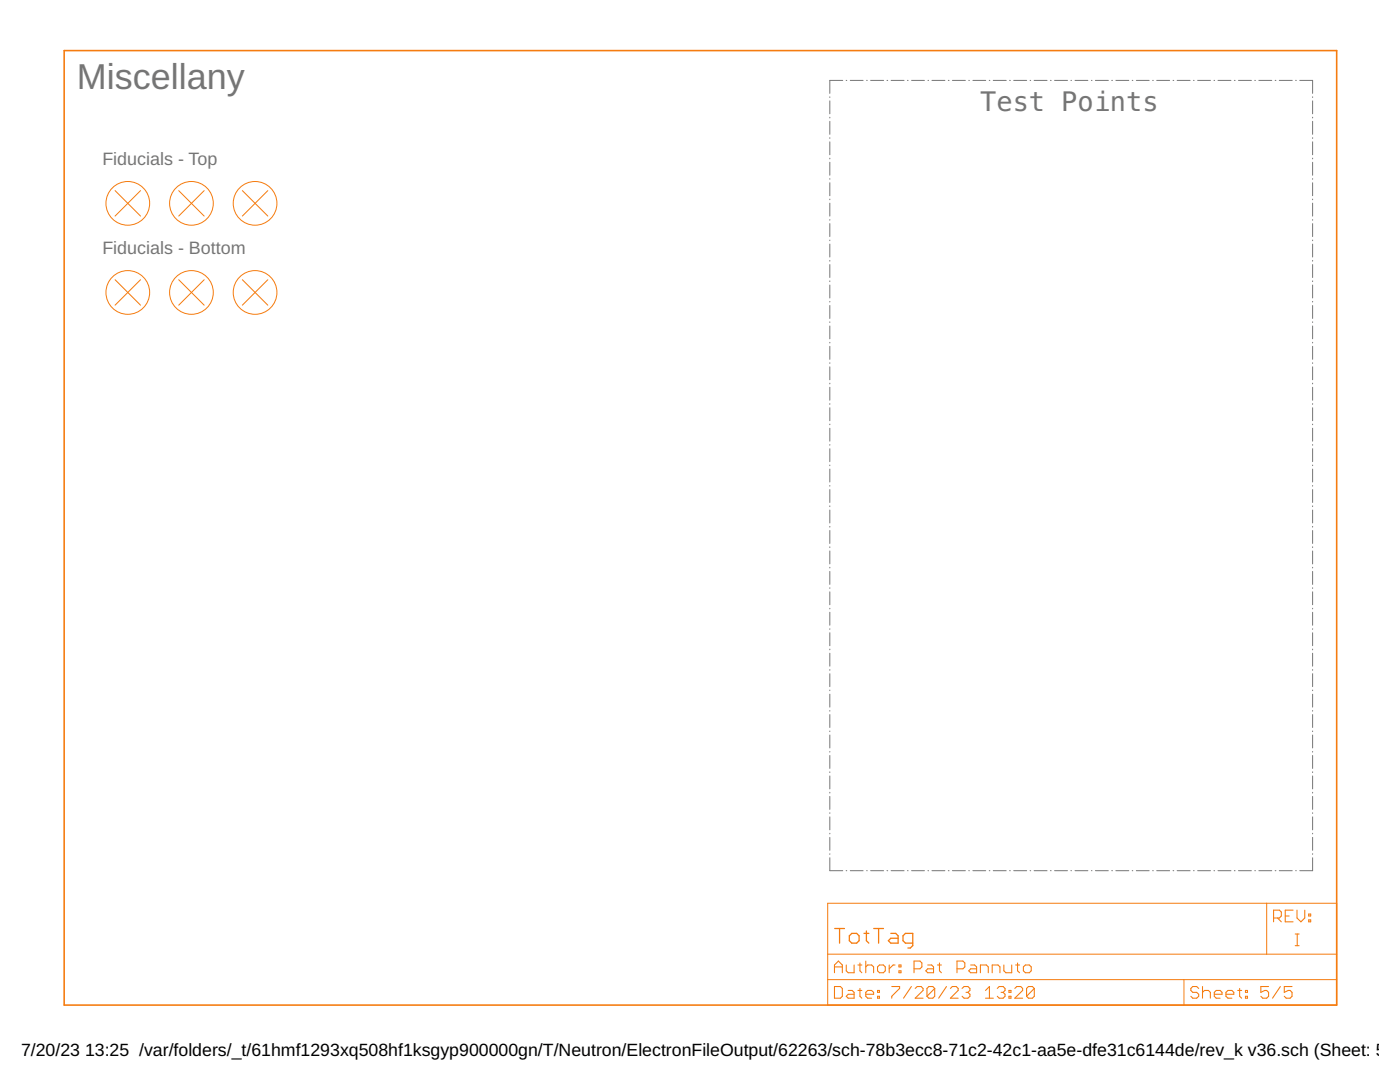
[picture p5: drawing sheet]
<svg xmlns="http://www.w3.org/2000/svg" width="279mm" height="216mm" viewBox="0 0 279 216" stroke-linecap="round" stroke-linejoin="round" font-family="sans-serif">
<g fill="none" stroke="#757575" stroke-width=".2">
<path d="M165.6 19.3v.2M168.2 16h-2.6v2.6M168.9 16h.1M169.7 16h2.6M173 16h.1M173.8 16h2.5M177 16h.2M177.8 16h2.6M181.1 16h.1M181.9 16h2.6M185.2 16h.1M186 16h2.6"/>
<path d="M189.3 16h.1M190.1 16h2.6M193.3 16h.2M194.2 16h2.5M197.4 16h.1M198.2 16h2.6M201.5 16h.1M202.3 16h2.6M205.6 16h.1M206.4 16h2.6M209.6 16h.2M210.5 16h2.5"/>
<path d="M213.7 16h.1M214.5 16h2.6M217.8 16h.1M218.6 16h2.6M221.9 16h.1M222.7 16h2.6M226 16h.1M226.8 16h2.5M230 16h.2M230.8 16h2.6M234.1 16h.2M234.9 16h2.6"/>
<path d="M238.2 16h.1M239 16h2.6M242.3 16h.1M243.1 16h2.6M246.3 16h.2M247.2 16h2.5M250.4 16h.1M251.2 16h2.6M254.5 16h.1M255.3 16h2.6M258.6 16h.1M259.4 16h2.6v2.6"/>
<path d="M262 19.3v.2M165.6 20.1v2.6M165.6 23.4v.1M165.6 24.2v2.6M165.6 27.5v.1M165.6 28.3v2.6M165.6 31.6v.1M165.6 32.4v2.6M165.6 35.6v.2M165.6 36.5v2.6M165.6 39.7v.2M262 20.1v2.6"/>
<path d="M262 23.4v.1M262 24.2v2.6M262 27.5v.1M262 28.3v2.6M262 31.6v.1M262 32.4v2.6M262 35.6v.2M262 36.5v2.6M262 39.7v.2M165.6 40.5v2.6M165.6 43.8v.1M165.6 44.6v2.6"/>
<path d="M165.6 47.9v.1M165.6 48.7v2.6M165.6 52v.1M165.6 52.8v2.6M165.6 56v.2M165.6 56.9v2.6M262 40.5v2.6M262 43.8v.1M262 44.6v2.6M262 47.9v.1M262 48.7v2.6M262 52v.1"/>
<path d="M262 52.8v2.6M262 56v.2M262 56.9v2.6M165.6 60.1v.2M165.6 61v2.5M165.6 64.2v.1M165.6 65v2.6M165.6 68.3v.1M165.6 69.1v2.6M165.6 72.4v.1M165.6 73.2v2.6M165.6 76.5v.1"/>
<path d="M165.6 77.3v2.6M262 60.1v.2M262 61v2.5M262 64.2v.1M262 65v2.6M262 68.3v.1M262 69.1v2.6M262 72.4v.1M262 73.2v2.6M262 76.5v.1M262 77.3v2.6M165.6 80.5v.2"/>
<path d="M165.6 81.4v2.5M165.6 84.6v.2M165.6 85.4v2.6M165.6 88.7v.1M165.6 89.5v2.6M165.6 92.8v.1M165.6 93.6v2.6M165.6 96.9v.1M165.6 97.7v2.6M262 80.5v.2M262 81.4v2.5M262 84.6v.2"/>
<path d="M262 85.4v2.6M262 88.7v.1M262 89.5v2.6M262 92.8v.1M262 93.6v2.6M262 96.9v.1M262 97.7v2.6M165.6 100.9v.2M165.6 101.8v2.6M165.6 105v.2M165.6 105.9v2.5M165.6 109.1v.2"/>
<path d="M165.6 109.9v2.6M165.6 113.2v.1M165.6 114v2.6M165.6 117.3v.1M165.6 118.1v2.6M262 100.9v.2M262 101.8v2.6M262 105v.2M262 105.9v2.5M262 109.1v.2M262 109.9v2.6M262 113.2v.1"/>
<path d="M262 114v2.6M262 117.3v.1M262 118.1v2.6M165.6 121.4v.1M165.6 122.2v2.6M165.6 125.5v.1M165.6 126.3v2.5M165.6 129.5v.2M165.6 130.3v2.6M165.6 133.6v.2M165.6 134.4v2.6M165.6 137.7v.1"/>
<path d="M165.6 138.5v2.6M262 121.4v.1M262 122.2v2.6M262 125.5v.1M262 126.3v2.5M262 129.5v.2M262 130.3v2.6M262 133.6v.2M262 134.4v2.6M262 137.7v.1M262 138.5v2.6M165.6 141.8v.1"/>
<path d="M165.6 142.6v2.6M165.6 145.9v.1M165.6 146.7v2.5M165.6 149.9v.2M165.6 150.7v2.6M165.6 154v.2M165.6 154.8v2.6M165.6 158.1v.1M165.6 158.9v2.6M262 141.8v.1M262 142.6v2.6M262 145.9v.1"/>
<path d="M262 146.7v2.5M262 149.9v.2M262 150.7v2.6M262 154v.2M262 154.8v2.6M262 158.1v.1M262 158.9v2.6M165.6 162.2v.1M165.6 163v2.6M165.6 166.3v.1M165.6 167.1v2.6M165.6 170.3v.2"/>
<path d="M165.6 171.2v2.5h2.6M168.9 173.7h.1M169.7 173.7h2.6M173 173.7h.1M173.8 173.7h2.5M177 173.7h.2M177.8 173.7h2.6M181.1 173.7h.1M181.9 173.7h2.6M185.2 173.7h.1M186 173.7h2.6M189.3 173.7h.1"/>
<path d="M190.1 173.7h2.6M193.3 173.7h.2M194.2 173.7h2.5M197.4 173.7h.1M198.2 173.7h2.6M201.5 173.7h.1M202.3 173.7h2.6M205.6 173.7h.1M206.4 173.7h2.6M209.6 173.7h.2M210.5 173.7h2.5M213.7 173.7h.1"/>
<path d="M214.5 173.7h2.6M217.8 173.7h.1M218.6 173.7h2.6M221.9 173.7h.1M222.7 173.7h2.6M226 173.7h.1M226.8 173.7h2.5M230 173.7h.2M230.8 173.7h2.6M234.1 173.7h.2M234.9 173.7h2.6M238.2 173.7h.1"/>
<path d="M239 173.7h2.6M242.3 173.7h.1M243.1 173.7h2.6M246.3 173.7h.2M247.2 173.7h2.5M250.4 173.7h.1M251.2 173.7h2.6M254.5 173.7h.1M255.3 173.7h2.6M258.6 173.7h.1M262 171.2v2.5h-2.6M262 162.2v.1"/>
<path d="M262 163v2.6M262 166.3v.1M262 167.1v2.6M262 170.3v.2"/>
</g>
<path d="M12.8 10.1h254v190.5h-254z" fill="none" stroke="#f57c10" stroke-width=".32"/>
<g fill="none" stroke="#f57c10" stroke-width=".21">
<path d="M166.5 196.8h1.2l.4 .4v1.6l-.4 .4h-1.2zM166.5 194.1v-1.5l.8-.8 .8 .8v1.5M166.5 192.9h1.6M168.9 192.6v1.1l.4 .4h1.2v-1.5M169.3 197.6h.8l.4 .4v1.2h-1.2l-.4-.4 .4-.4h1.2M171.2 197.6h.8M171.2 192.6h.8M171.6 192.2v1.5l.4 .4M171.6 197.2v1.6l.4 .4M172.8 198.4h1.5v-.4l-.4-.4h-.7l-.4 .4v.8l.4 .4h.7M172.8 192.9l.4-.3h.7l.4 .3v1.2M172.8 191.8v2.3"/>
<path d="M175.1 198.8h.4v.4h-.4zM175.1 197.6h.4v.4h-.4zM175.5 192.6h.8l.4 .3v.8l-.4 .4h-.8l-.4-.4v-.8zM177.5 192.6v1.5M178 196.8h1.5v.4l-1.5 1.6v.4M178.6 192.6h-.4l-.7 .7M179.4 192.6h.4v.3h-.4zM179.4 193.7h.4v.4h-.4zM181.9 196.8l-1.6 2.4M182.4 193.3h1.2l.4-.4v-.7l-.4-.4h-1.2v2.3M182.6 197.2l.4-.4h.8l.4 .4v.4l-1.6 1.6h1.6M185.1 192.6h.8l.4 .3v1.2h-1.2l-.3-.4 .3-.4h1.2"/>
<path d="M186.5 197.2l-.3-.4h-.8l-.4 .4v1.6M186.5 197.2v1.6l-.3 .4h-.8l-.4-.4M186.5 197.2l-1.5 1.6M187.1 192.6h.8M187.5 192.2v1.5l.4 .4M188.9 196.8l-1.6 2.4M189.7 197.2l.4-.4h.7l.4 .4v.4l-1.5 1.6h1.5M191 193.3h1.2l.4-.4v-.7l-.4-.4h-1.2v2.3M192 197.2l.4-.4h.8l.4 .4v.4l-.4 .4M192.8 198h.4M193.2 198l.4 .4v.4l-.4 .4h-.8l-.4-.4M193.7 192.6h.8l.4 .3v1.2h-1.2l-.4-.4 .4-.4h1.2"/>
<path d="M195.7 194.1v-1.5h1.1l.4 .3v1.2M196.7 199.2h1.5M196.7 197.6l.8-.8v2.4M198 194.1v-1.5h1.2l.4 .3v1.2M199 197.2l.4-.4h.8l.4 .4v.4l-.4 .4M199.8 198h.4M200.2 198l.4 .4v.4l-.4 .4h-.8l-.4-.4M200.3 192.6v1.1l.4 .4h1.2v-1.5M201.4 198.8h.4v.4h-.4zM201.4 197.6h.4v.4h-.4zM202.5 197.2l.4-.4h.8l.4 .4v.4l-1.6 1.6h1.6M202.7 192.6h.8"/>
<path d="M203.1 192.2v1.5l.4 .4M204.2 192.9l.4-.3h.8l.4 .3v.8l-.4 .4h-.8l-.4-.4zM206.4 197.2l-.4-.4h-.7l-.4 .4v1.6M206.4 197.2v1.6l-.4 .4h-.7l-.4-.4M206.4 197.2l-1.5 1.6M239.2 197.2l-.4-.4h-.8l-.3 .4v.4l.3 .4h.8l.4 .4v.4l-.4 .4h-.8l-.3-.4M240 198l.4-.4h.8l.4 .4v1.2M240 196.8v2.4M242.3 198.4h1.6v-.4l-.4-.4h-.8l-.4 .4v.8l.4 .4h.8M244.7 198.4h1.5v-.4l-.3-.4h-.8l-.4 .4v.8l.4 .4h.8M247 197.6h.8M247.4 197.2v1.6l.4 .4"/>
<path d="M248.6 198.8h.4v.4h-.4zM248.6 197.6h.4v.4h-.4zM253.2 196.8h-1.6v1.2l.8-.4h.4l.4 .4v.8l-.4 .4h-.8l-.4-.4M254.2 183.2h1.1l.4-.4v-.8l-.4-.4h-1.1v2.3M255 183.2l.7 .7M255.5 196.8l-1.5 2.4M256.5 182.8h.8M257.9 196.8h-1.6v1.2l.8-.4h.4l.4 .4v.8l-.4 .4h-.8l-.4-.4M258.1 181.6h-1.6v2.3h1.6M258.5 188.7h.8M258.5 186.4h.8M258.8 181.6v1.6l.8 .7 .8-.7v-1.6"/>
<path d="M258.9 186.4v2.3M261.2 183.6h.4v.3h-.4zM261.2 182.4h.4v.4h-.4z"/>
</g>
<path d="M166.6 185.3h1.9M167.6 185.3v2.9M169.5 186.7l.5-.5h1l.4 .5v1l-.4 .5h-1l-.5-.5zM172.4 186.2h1M172.9 185.8v1.9l.5 .5M174.4 185.3h1.9M175.3 185.3v2.9M177.8 186.2h1l.4 .5v1.5h-1.4l-.5-.5 .5-.5h1.4M182.2 188.2h-1.5l-.5-.5v-1l.5-.5h1.5v2.5l-.5 .5h-.5" fill="none" stroke="#f57c10" stroke-width=".25"/>
<g fill="none" stroke="#f57c10" stroke-width=".2">
<path d="M23 38l5 5.1M28 38l-5 5.1M35.7 38l5 5.1M40.7 38l-5 5.1M48.4 38l5 5.1M53.4 38l-5 5.1M23 55.8l5 5.1M28 55.8l-5 5.1M35.7 55.8l5 5.1M40.7 55.8l-5 5.1M48.4 55.8l5 5.1M53.4 55.8l-5 5.1"/>
<path d="M165.2 180.2h101.6v20.4h-101.6zM165.2 195.5h101.6M165.2 190.4h101.6M236.3 195.5v5.1M252.8 180.2v10.2"/>
<circle cx="25.5" cy="58.4" r="4.4"/>
<circle cx="25.5" cy="40.6" r="4.4"/>
<circle cx="38.2" cy="58.4" r="4.4"/>
<circle cx="38.2" cy="40.6" r="4.4"/>
<circle cx="50.9" cy="58.4" r="4.4"/>
<circle cx="50.9" cy="40.6" r="4.4"/>
</g>
<text font-size="7.2" fill="#757575" x="15.3" y="17.7">Miscellany</text>
<text font-size="5.4" fill="#757575" x="195.6" y="22.2">Test Points</text>
<g font-size="3.6" fill="#757575">
<text x="20.4" y="33">Fiducials - Top</text>
<text x="20.4" y="50.7">Fiducials - Bottom</text>
</g>
<g font-size="3.5">
<text x="4.2" y="210.7">7/20/23</text>
<text x="17" y="210.7">13:25 /var/folders/_t/61hmf1293xq508hf1ksgyp900000gn/T/Neutron/ElectronFileOutput/62263/sch-78b3ecc8-71c2-42c1-aa5e-dfe31c6144de/rev_k v36.sch (Sheet: 5/5)</text>
</g>
</svg>
